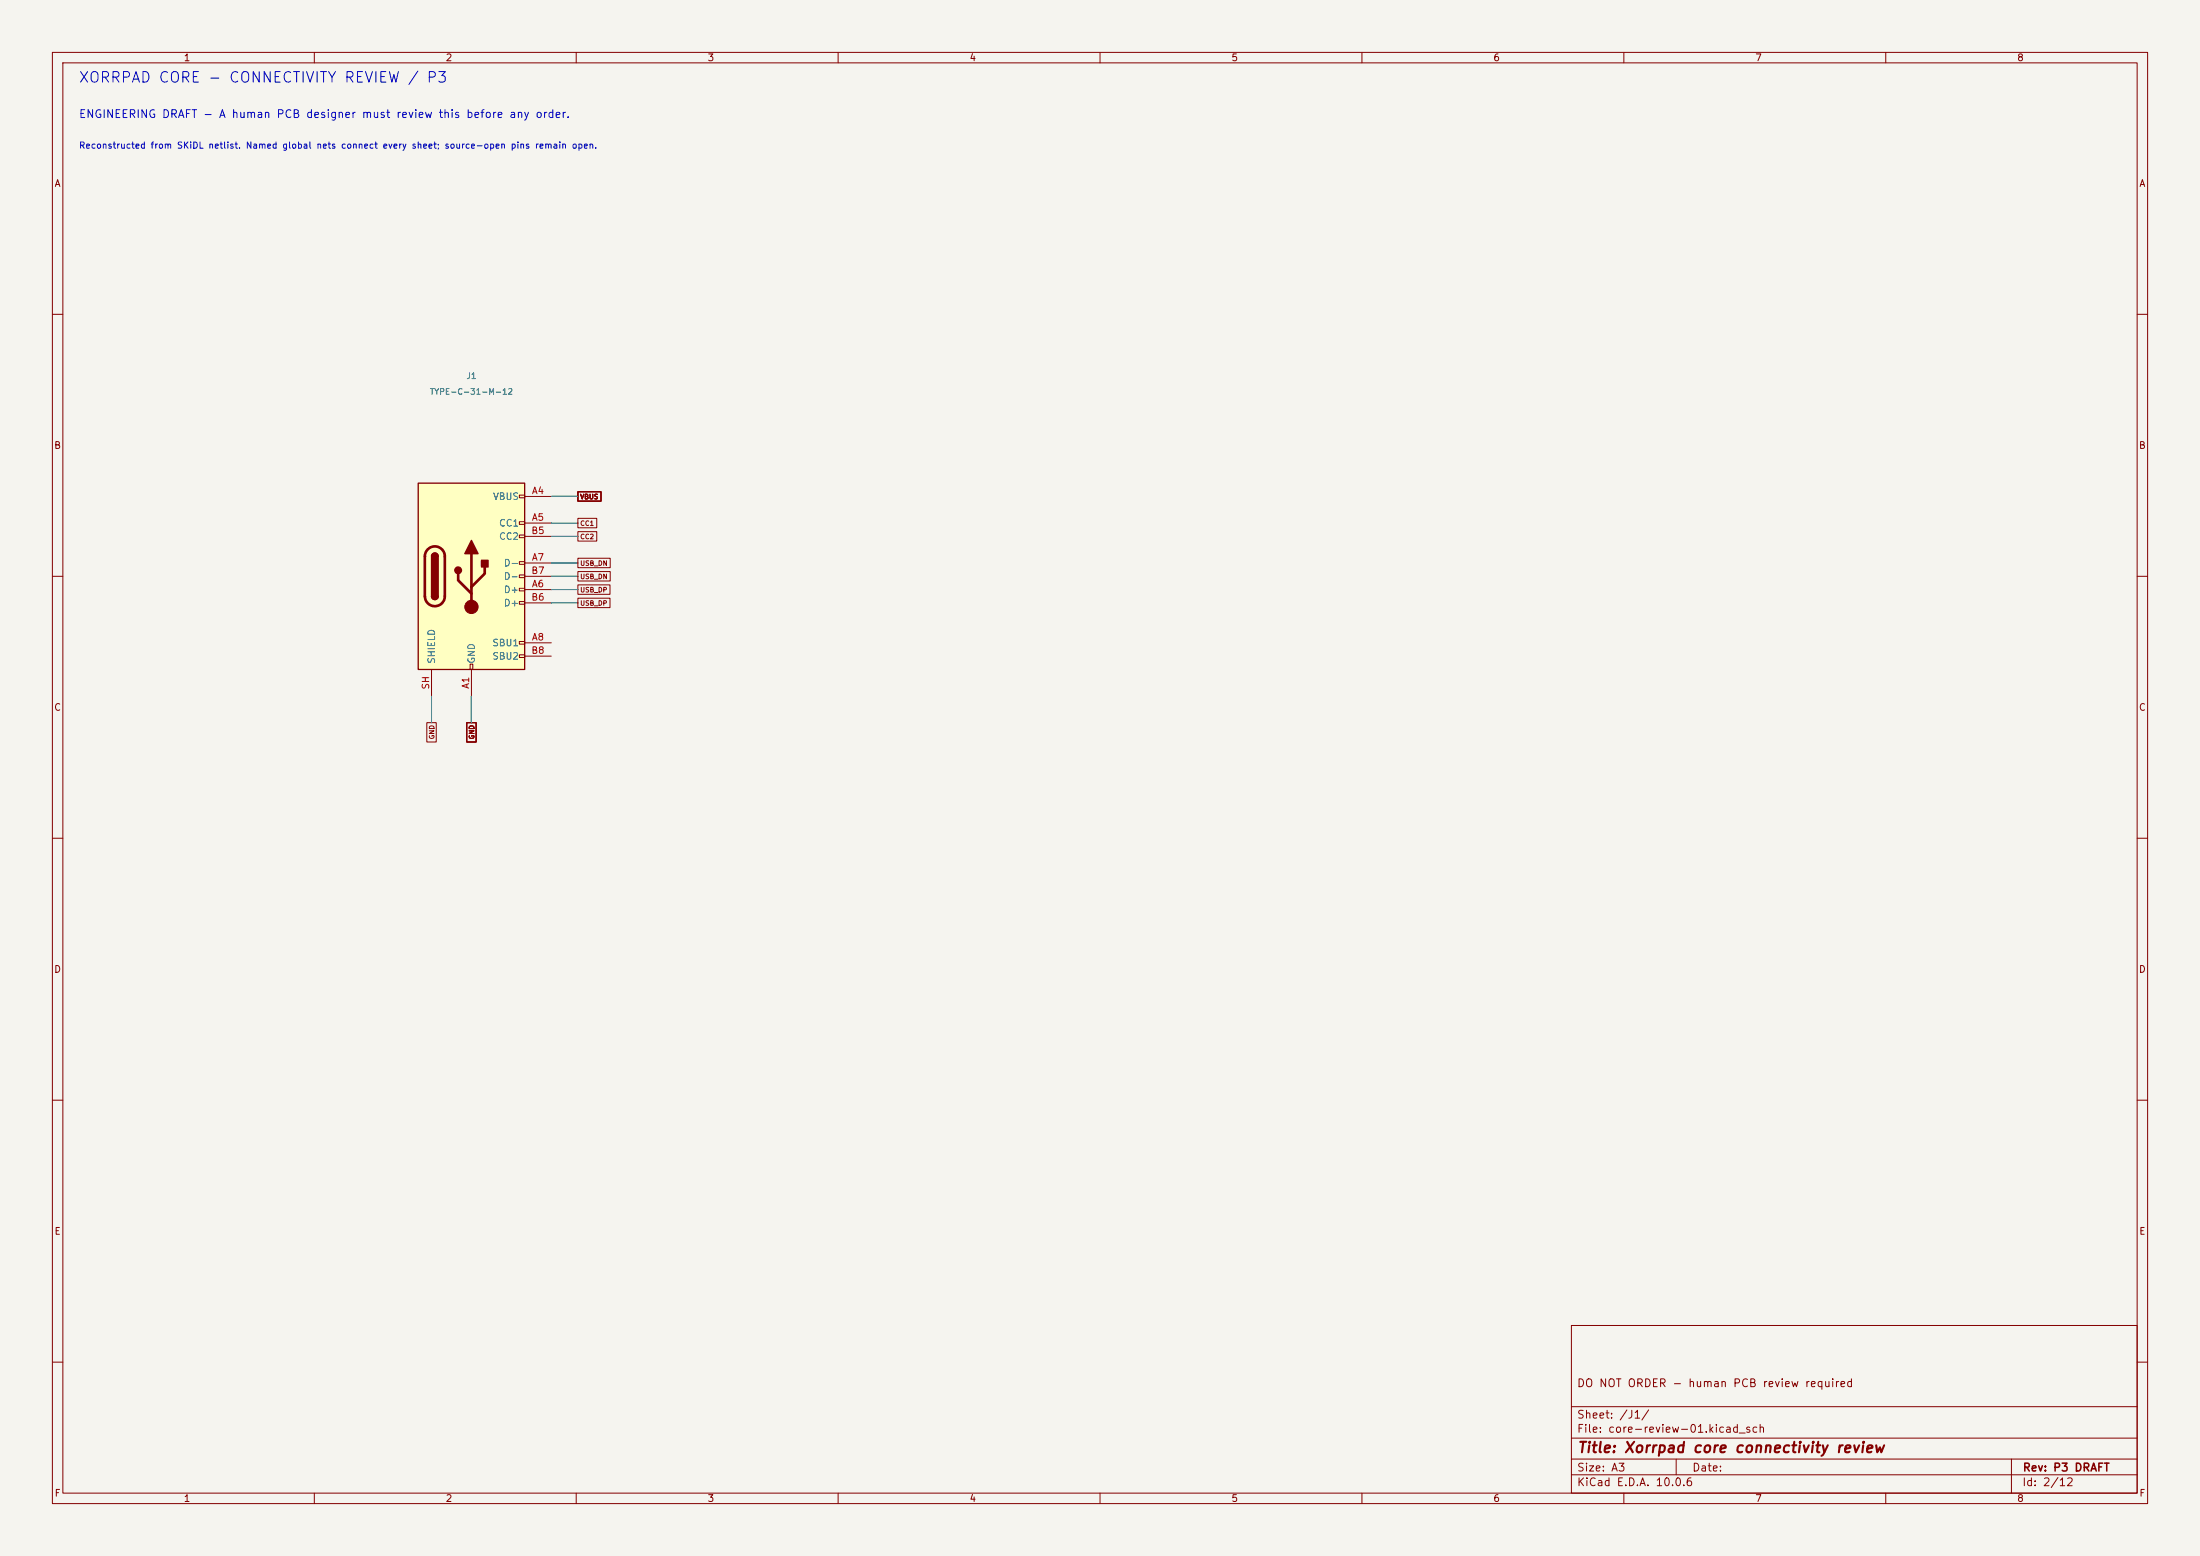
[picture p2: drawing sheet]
<svg xmlns="http://www.w3.org/2000/svg" width="420mm" height="297mm" viewBox="0 0 420 297" stroke-linecap="round" stroke-linejoin="round" font-family="sans-serif">
<path d="M0 0h420v297h-420z" fill="#f5f4ef" stroke="#f5f4ef" stroke-width=".19"/>
<g fill="none" stroke="#840000" stroke-width=".19">
<path d="M10 10h400v277h-400zM12 12h396v273h-396zM60 10v2M110 10v2M160 10v2M210 10v2M260 10v2M310 10v2M360 10v2M10 60h2M408 60h2M10 110h2"/>
<path d="M408 110h2M10 160h2M408 160h2M10 210h2M408 210h2M300 253h108v32h-108zM10 260h2M300 278.5h108M300 274.5h108M300 268.5h108M320 278.5v3M384 278.5v6.5"/>
<path d="M408 260h2M60 285v2M110 285v2M160 285v2M210 285v2M260 285v2M300 281.5h108M310 285v2M360 285v2"/>
</g>
<path d="M79.8 92.2h20.4v35.6h-20.4z" fill="#ffffc2"/>
<g fill="none" stroke="#840000" stroke-width=".19">
<path d="M99.1 94.5h1.1v.5h-1.1zM99.1 99.6h1.1v.5h-1.1zM100.2 94.8h5M100.2 99.8h5M110.3 93.9h4.4v1.8h-4.4zM110.3 98.9h3.6v1.8h-3.6zM99.1 102.1h1.1v.5h-1.1zM99.1 107.2h1.1v.5h-1.1zM99.1 109.7h1.1v.6h-1.1zM99.1 112.3h1.1v.5h-1.1zM99.1 114.8h1.1v.5h-1.1zM100.2 112.5h5"/>
<path d="M100.2 107.5h5M100.2 102.4h5M100.2 115.1h5M100.2 110h5M110.3 106.6h6.2v1.8h-6.2zM110.3 111.6h6.2v1.8h-6.2zM110.3 109.1h6.2v1.8h-6.2zM110.3 114.2h6.2v1.8h-6.2zM110.3 101.5h3.6v1.8h-3.6zM81.5 137.9h1.8v3.7h-1.8zM82.4 127.8v5.1M89.1 137.9h1.8v3.7h-1.8z"/>
<path d="M89.7 126.8h.6v1h-.6zM90 127.8v5.1M99.1 122.4h1.1v.6h-1.1zM99.1 125h1.1v.5h-1.1zM100.2 122.7h5M100.2 125.2h5"/>
</g>
<path d="M79.8 92.2h20.4v35.6h-20.4zM82.4 106.2a.64 .64 0 0 1 .6-.6 .64 .64 0 0 1 .7 .6M82.4 113.8a.64 .64 0 0 0 .6 .6 .64 .64 0 0 0 .7-.6" fill="none" stroke="#840000" stroke-width=".25"/>
<path d="M81.7 104.9a1.91 1.91 0 0 1 2-.5 1.91 1.91 0 0 1 1.2 1.8v7.6a1.91 1.91 0 0 1-1.9 1.9 1.91 1.91 0 0 1-1.9-1.9v-7.8l.2-.6zM87.5 109.5v1.3l2.5 2.5M90 105.7v10.1M92.5 108.2v1.3l-2.5 2.5" fill="none" stroke="#840000" stroke-width=".51"/>
<g fill="#840000" stroke="#840000" stroke-width=".25">
<path d="M82.4 106.2h1.3v7.6h-1.3z"/>
<path d="M82.6 105.7a.64 .64 0 0 1 .7-.1 .64 .64 0 0 1 .4 .6h-1.3z"/>
<path d="M82.4 113.8h1.3a.64 .64 0 0 1-.7 .6 .64 .64 0 0 1-.6-.6z"/>
<path d="M90 103.1l1.3 2.6h-2.6z"/>
<path d="M91.9 107h1.3v1.2h-1.3z"/>
<circle cx="87.5" cy="108.9" r=".63"/>
</g>
<circle cx="90" cy="115.8" r="1.27" fill="#840000" stroke="#840000" stroke-width=".19"/>
<path d="M105.2 94.8h5.1M105.2 99.8h5.1M105.2 110h5.1M105.2 102.4h5.1M105.2 115.1h5.1M105.2 112.5h5.1M105.2 107.5h5.1M82.4 132.9v5M90 132.9v5" fill="none" stroke="#009600" stroke-width=".19"/>
<text font-size="2" fill="#0000c2" x="14.9" y="16.3">XORRPAD CORE - CONNECTIVITY REVIEW / P3</text>
<text font-size="2" fill="#840000" x="301" y="277.8">Title: Xorrpad core connectivity review</text>
<text font-size="1.5" fill="#0000c2" x="15" y="22.9">ENGINEERING DRAFT - A human PCB designer must review this before any order.</text>
<g font-size="1.5" fill="#840000">
<text x="300.9" y="265.1">DO NOT ORDER - human PCB review required</text>
<text x="300.9" y="273.8">File: core-review-01.kicad_sch</text>
<text x="300.9" y="271.1">Sheet: /J1/</text>
<text x="300.9" y="281.2">Size: A3</text>
<text x="322.9" y="281.2">Date:</text>
<text x="386" y="281.2">Rev: P3 DRAFT</text>
<text x="300.9" y="284">KiCad E.D.A. 10.0.6</text>
<text x="385.9" y="284">Id: 2/12</text>
</g>
<g font-size="1.3" fill="#840000">
<text x="35" y="12">1</text>
<text x="85" y="12">2</text>
<text x="135" y="12">3</text>
<text x="185" y="12">4</text>
<text x="235" y="12">5</text>
<text x="285" y="12">6</text>
<text x="335" y="12">7</text>
<text x="385" y="12">8</text>
<text x="10.3" y="36">A</text>
<text x="408.3" y="36">A</text>
<text x="10.2" y="86">B</text>
<text x="408.2" y="86">B</text>
<text x="10.2" y="136">C</text>
<text x="408.2" y="136">C</text>
<text x="10.2" y="186">D</text>
<text x="408.2" y="186">D</text>
<text x="10.3" y="236">E</text>
<text x="408.3" y="236">E</text>
<text x="10.3" y="286">F</text>
<text x="35" y="287">1</text>
<text x="85" y="287">2</text>
<text x="135" y="287">3</text>
<text x="185" y="287">4</text>
<text x="235" y="287">5</text>
<text x="285" y="287">6</text>
<text x="335" y="287">7</text>
<text x="385" y="287">8</text>
<text x="408.3" y="286">F</text>
</g>
<g font-size="1.3" fill="#006464">
<text x="94" y="95.7">VBUS</text>
<text x="95.2" y="100.8">CC1</text>
<text x="95.2" y="103.3">CC2</text>
<text x="96.1" y="113.5">D+</text>
<text x="96.1" y="108.4">D-</text>
<text x="96.1" y="111">D-</text>
<text x="96.1" y="116">D+</text>
<text x="93.9" y="123.7">SBU1</text>
<text x="83.3" y="126.8" transform="rotate(-90 83.3 126.8)">SHIELD</text>
<text x="91" y="126.8" transform="rotate(-90 91 126.8)">GND</text>
<text x="93.9" y="126.2">SBU2</text>
</g>
<g font-size="1.3" fill="#a90000">
<text x="101.4" y="94.6">A4</text>
<text x="101.4" y="99.7">A5</text>
<text x="101.3" y="102.2">B5</text>
<text x="101.4" y="107.3">A7</text>
<text x="101.3" y="109.9">B7</text>
<text x="101.4" y="112.4">A6</text>
<text x="101.3" y="114.9">B6</text>
<text x="101.3" y="125.1">B8</text>
<text x="101.4" y="122.6">A8</text>
<text x="82.2" y="131.7" transform="rotate(-90 82.2 131.7)">SH</text>
<text x="89.9" y="131.6" transform="rotate(-90 89.9 131.6)">A1</text>
</g>
<text font-size="1.2" fill="#0000c2" x="15" y="28.7">Reconstructed from SKiDL netlist. Named global nets connect every sheet; source-open pins remain open.</text>
<g font-size="1.1" fill="#006464">
<text x="82" y="75.6">TYPE-C-31-M-12</text>
<text x="88.9" y="72.6">J1</text>
</g>
<g font-size=".9" fill="#840000">
<text x="110.7" y="95.5">VBUS</text>
<text x="110.7" y="100.6">CC1</text>
<text x="110.7" y="103.1">CC2</text>
<text x="110.7" y="108.2">USB_DN</text>
<text x="110.7" y="113.3">USB_DP</text>
<text x="110.7" y="110.7">USB_DN</text>
<text x="110.7" y="115.8">USB_DP</text>
<text x="83.1" y="141.2" transform="rotate(-90 83.1 141.2)">GND</text>
<text x="90.7" y="141.2" transform="rotate(-90 90.7 141.2)">GND</text>
</g>
</svg>
